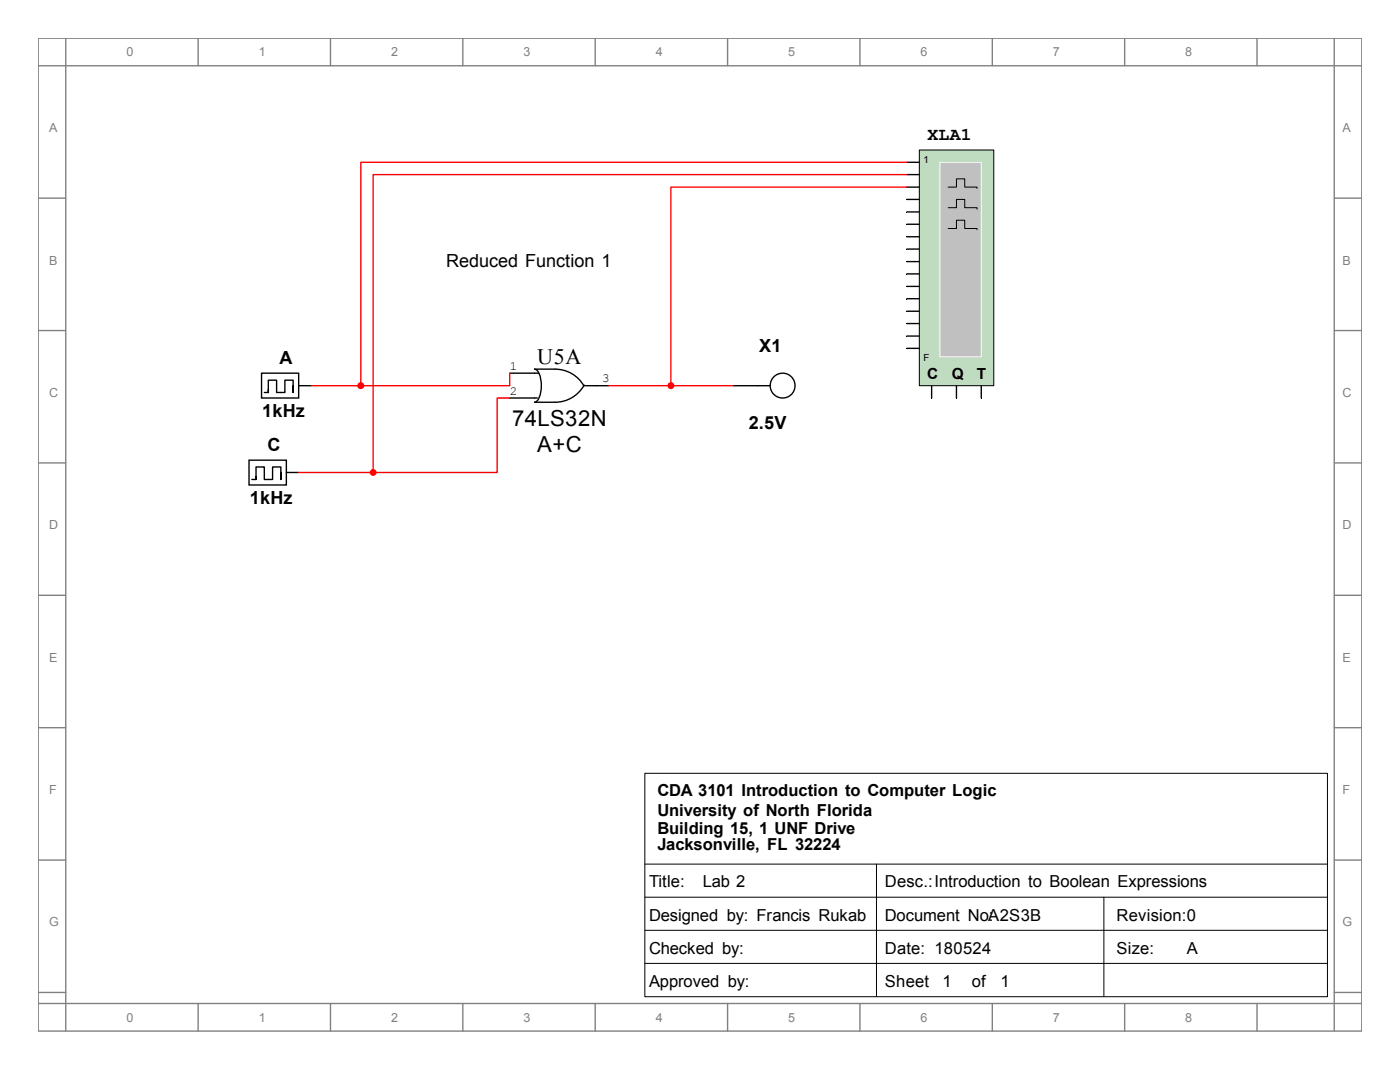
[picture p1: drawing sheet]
<svg xmlns="http://www.w3.org/2000/svg" width="279mm" height="216mm" viewBox="0 0 279 216" stroke-linecap="round" stroke-linejoin="round" font-family="sans-serif">
<g fill="none" stroke="#808080" stroke-width=".28">
<path d="M7.6 7.6h264.2v198.1h-264.2zM7.6 13.1h264.2M13.1 7.6v198.1M39.5 7.6v5.5M66 7.6v5.5M92.4 7.6v5.5M118.8 7.6v5.5M145.2 7.6v5.5M171.6 7.6v5.5M198 7.6v5.5M224.5 7.6v5.5M250.9 7.6v5.5"/>
<path d="M266.3 7.6v198.1M7.6 39.5h5.5M266.3 39.5h5.5M7.6 66h5.5M266.3 66h5.5M7.6 92.4h5.5M266.3 92.4h5.5M7.6 118.8h5.5M266.3 118.8h5.5M7.6 145.2h5.5M266.3 145.2h5.5M7.6 171.6h5.5"/>
<path d="M266.3 171.6h5.5M7.6 198h5.5M266.3 198h5.5M7.6 200.2h264.2M39.5 200.2v5.5M66 200.2v5.5M92.4 200.2v5.5M118.8 200.2v5.5M145.2 200.2v5.5M171.6 200.2v5.5M198 200.2v5.5M224.5 200.2v5.5"/>
<path d="M250.9 200.2v5.5"/>
</g>
<path d="M128.7 154.3h136.2v44.6h-136.2zM128.7 172.4h136.2M128.7 179h136.2M174.9 172.4v26.4M220.3 179v19.8M128.7 185.6h136.2M128.7 192.2h136.2" fill="none" stroke="#000" stroke-width=".2"/>
<g fill="none" stroke="#000" stroke-width=".28">
<path d="M52.2 74.5h7.4v4.9h-7.4zM52.7 78.3h.9M58.5 77v1.3v-2.4h-1.6v2.4h-1.7v-2.4h-1.6v2.4v-.5M59.6 77h2.5M101.7 74.5h5.8M101.7 79.4h5.5M116.6 76.8a6.6 6.6 0 0 1-5.8 3.5h-4.1a2.55 2.55 0 0 0 1.3-2.6v-.7a4 4 0 0 0-1-3.3h-.3h4.1a6.6 6.6 0 0 1 5.7 3.3M116.6 77h4.9M146.3 77h7.4"/>
<circle cx="156.2" cy="76.9" r="2.48"/>
</g>
<path d="M183.5 30h14.8v47h-14.8z" fill="#c0dcc0"/>
<path d="M183.5 29.9h14.8v47.1h-14.8z" fill="none" stroke="#000" stroke-width=".2"/>
<path d="M187.6 32.4h8.2v38.8h-8.2z" fill="#c0c0c0"/>
<path d="M187.6 32.4h8.2v38.8h-8.2z" fill="none" stroke="#fff" stroke-width=".2"/>
<path d="M189.2 37.3h1.7v-1.6h1.6v1.6h2.5v.3M189.2 41.4h1.7v-1.6h1.6v1.6h2.5v.3M189.2 45.6h1.7v-1.7h1.6v1.7h2.5v.2" fill="none" stroke="#000" stroke-width=".2"/>
<g fill="none" stroke="#000" stroke-width=".28">
<path d="M181 32.4h2.4M181 34.8h2.4M181 37.3h2.4M181 39.8h2.4M181 42.3h2.4M181 44.7h2.4M181 47.2h2.4M181 49.7h2.4M181 52.2h2.4M181 54.7h2.4M181 57.1h2.4M181 59.6h2.4"/>
<path d="M181 62.1h2.4M181 64.6h2.4M181 67.1h2.4M181 69.5h2.4M185.9 77v2.4M190.9 77v2.4M195.8 77v2.4M49.7 91.8h7.4v5h-7.4zM50.2 95.7h.9M56 94.3v1.4v-2.5h-1.6v2.5h-1.7v-2.5h-1.6v2.5v-.6M57.1 94.3h2.5"/>
</g>
<circle cx="72" cy="77" r=".56" fill="#f00"/>
<g fill="none" stroke="#f00" stroke-width=".28">
<path d="M181 32.4h-109v44.6M62.1 77h9.9M101.7 74.5v2.5h-29.7"/>
<circle cx="72" cy="77" r=".56"/>
</g>
<circle cx="74.5" cy="94.3" r=".55" fill="#f00"/>
<g fill="none" stroke="#f00" stroke-width=".28">
<path d="M181 34.8h-106.5v59.5M101.7 79.4h-2.5v14.9h-24.7M59.6 94.3h14.9"/>
<circle cx="74.5" cy="94.3" r=".55"/>
</g>
<circle cx="133.9" cy="77" r=".55" fill="#f00"/>
<g fill="none" stroke="#f00" stroke-width=".28">
<path d="M181 37.3h-47.1v39.7M121.5 77h24.8"/>
<circle cx="133.9" cy="77" r=".55"/>
</g>
<g font-size="4.4">
<text x="107.2" y="72.6">U5A</text>
<text x="102.2" y="85">74LS32N</text>
<text x="107.2" y="90.1">A+C</text>
</g>
<g font-size="3.6">
<text x="185.1" y="27.9">XLA1</text>
<text x="89.1" y="53.2">Reduced Function 1</text>
<text x="151.5" y="70.3">X1</text>
<text x="55.8" y="72.7">A</text>
<text x="52.3" y="83.2">1kHz</text>
<text x="149.4" y="85.7">2.5V</text>
<text x="53.4" y="90.1">C</text>
<text x="49.9" y="100.5">1kHz</text>
</g>
<g font-size="3.3">
<text x="131.2" y="158.9">CDA 3101 Introduction to Computer Logic</text>
<text x="131.2" y="162.8">University of North Florida</text>
<text x="131.2" y="166.4">Building 15, 1 UNF Drive</text>
<text x="131.2" y="169.7">Jacksonville, FL 32224</text>
<text x="129.5" y="177.1">Title:</text>
<text x="140.3" y="177.1">Lab 2</text>
<text x="176.6" y="177.1">Desc.:Introduction to Boolean Expressions</text>
<text x="129.5" y="183.7">Designed by: Francis Rukab</text>
<text x="176.6" y="183.7">Document No:A2S3B</text>
<text x="222.8" y="183.7">Revision:0</text>
<text x="129.5" y="190.3">Checked by:</text>
<text x="176.6" y="190.3">Date: 180524</text>
<text x="222.8" y="190.3">Size:</text>
<text x="236.9" y="190.3">A</text>
<text x="129.5" y="196.9">Approved by:</text>
<text x="176.6" y="196.9">Sheet</text>
<text x="188.1" y="196.9">1</text>
<text x="193.9" y="196.9">of</text>
<text x="199.7" y="196.9">1</text>
</g>
<g font-size="3">
<text x="185" y="75.6">C</text>
<text x="190" y="75.6">Q</text>
<text x="194.9" y="75.6">T</text>
</g>
<g font-size="2.5" fill="#808080">
<text x="25.2" y="11.2">0</text>
<text x="51.6" y="11.2">1</text>
<text x="78.1" y="11.2">2</text>
<text x="104.5" y="11.2">3</text>
<text x="130.9" y="11.2">4</text>
<text x="157.3" y="11.2">5</text>
<text x="183.7" y="11.2">6</text>
<text x="210.1" y="11.2">7</text>
<text x="236.6" y="11.2">8</text>
<text x="9.8" y="26.4">A</text>
<text x="267.9" y="26.4">A</text>
<text x="9.8" y="52.8">B</text>
<text x="267.9" y="52.8">B</text>
<text x="9.8" y="79.2">C</text>
<text x="267.9" y="79.2">C</text>
<text x="9.8" y="105.6">D</text>
<text x="267.9" y="105.6">D</text>
<text x="9.8" y="132">E</text>
<text x="267.9" y="132">E</text>
<text x="9.8" y="158.5">F</text>
<text x="267.9" y="158.5">F</text>
<text x="9.8" y="184.9">G</text>
<text x="267.9" y="184.9">G</text>
<text x="25.2" y="203.8">0</text>
<text x="51.6" y="203.8">1</text>
<text x="78.1" y="203.8">2</text>
<text x="104.5" y="203.8">3</text>
<text x="130.9" y="203.8">4</text>
<text x="157.3" y="203.8">5</text>
<text x="183.7" y="203.8">6</text>
<text x="210.1" y="203.8">7</text>
<text x="236.6" y="203.8">8</text>
</g>
<g font-size="2.5">
<text x="101.7" y="73.8">1</text>
<text x="120.2" y="76.3">3</text>
<text x="101.7" y="78.7">2</text>
</g>
<g font-size="1.9">
<text x="184.3" y="32.5">1</text>
<text x="184.3" y="72.1">F</text>
</g>
</svg>
